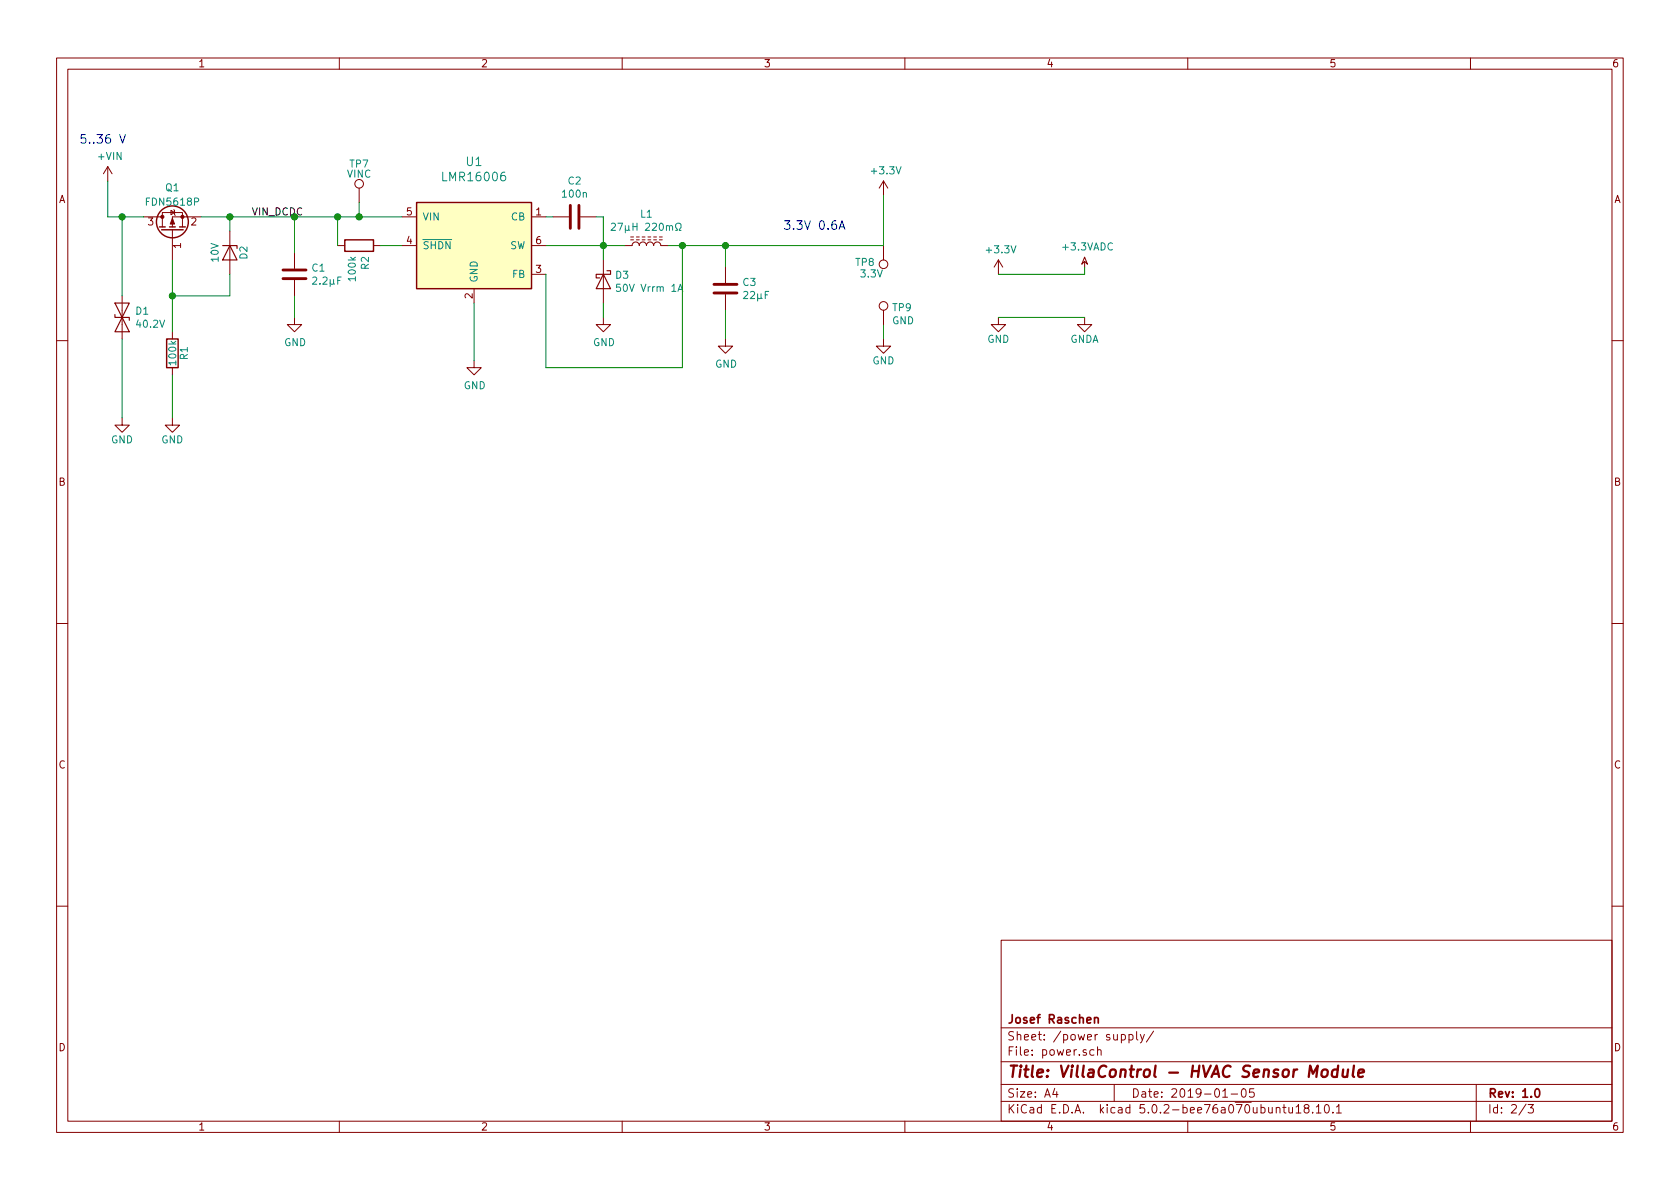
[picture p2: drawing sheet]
EESchema Schematic File Version 4
LIBS:hvac-sensor-module-cache
EELAYER 26 0
EELAYER END
$Descr A4 11693 8268
encoding utf-8
Sheet 2 3
Title "VillaControl - HVAC Sensor Module"
Date "2019-01-05"
Rev "1.0"
Comp "Josef Raschen"
Comment1 ""
Comment2 ""
Comment3 ""
Comment4 ""
$EndDescr
Text Notes 550  1000 0    60   ~ 0
5..36 V
$Comp
L Device:R R1
U 1 1
P 1200 2450
F 0 "R1" V 1280 2450 50  0000 C CNN
F 1 "100k" V 1200 2450 50  0000 C CNN
F 2 "Resistor_SMD:R_0603_1608Metric_Pad1.05x0.95mm_HandSolder" V 1130 2450 30  0001 C CNN
F 3 "" H 1200 2450 30  0000 C CNN
	1    1200 2450
	1    0    0    -1  
$EndComp
$Comp
L Device:D_Zener D2
U 1 1
P 1600 1750
F 0 "D2" H 1600 1850 50  0000 C CNN
F 1 "10V" H 1600 1650 50  0000 C CNN
F 2 "villa-control:D_SOT-23_ANK_Handsolder" H 1600 1750 60  0001 C CNN
F 3 "https://www.onsemi.com/pub/Collateral/BZX84C2V4LT1-D.PDF" H 1600 1750 60  0001 C CNN
F 4 "100mW" H 1600 1750 50  0001 C CNN "Requirements"
F 5 "ON Semiconductor" H 1600 1750 50  0001 C CNN "Manufacturer"
F 6 "BZX84C10LT1G" H 1600 1750 50  0001 C CNN "MPN"
	1    1600 1750
	0    1    1    0   
$EndComp
$Comp
L Device:D_TVS D1
U 1 1
P 850 2200
F 0 "D1" V 804 2288 50  0000 L CNN
F 1 "40.2V" V 895 2288 50  0000 L CNN
F 2 "Diode_SMD:D_SMB_Handsoldering" H 850 2200 50  0001 C CNN
F 3 "https://cdn-reichelt.de/documents/datenblatt/A400/SMBJ_LITTELFUSE_DATASHEET.pdf" H 850 2200 50  0001 C CNN
F 4 "Littelfuse" V 850 2200 50  0001 C CNN "Manufacturer"
F 5 "SMBJ40CA" V 850 2200 50  0001 C CNN "MPN"
F 6 "Re" V 850 2200 50  0001 C CNN "Distributor"
	1    850  2200
	0    1    1    0   
$EndComp
$Comp
L power:GND #PWR014
U 1 1
P 6950 2200
F 0 "#PWR014" H 6950 1950 50  0001 C CNN
F 1 "GND" H 6950 2050 50  0000 C CNN
F 2 "" H 6950 2200 60  0000 C CNN
F 3 "" H 6950 2200 60  0000 C CNN
	1    6950 2200
	1    0    0    -1  
$EndComp
$Comp
L power:GNDA #PWR016
U 1 1
P 7550 2200
F 0 "#PWR016" H 7550 1950 50  0001 C CNN
F 1 "GNDA" H 7550 2050 50  0000 C CNN
F 2 "" H 7550 2200 60  0000 C CNN
F 3 "" H 7550 2200 60  0000 C CNN
	1    7550 2200
	1    0    0    -1  
$EndComp
$Comp
L power:+3.3V #PWR013
U 1 1
P 6950 1900
F 0 "#PWR013" H 6950 1750 50  0001 C CNN
F 1 "+3.3V" H 6965 2073 50  0000 C CNN
F 2 "" H 6950 1900 50  0000 C CNN
F 3 "" H 6950 1900 50  0000 C CNN
	1    6950 1900
	1    0    0    -1  
$EndComp
$Comp
L Device:Q_PMOS_GSD Q1
U 1 1
P 1200 1600
F 0 "Q1" V 1500 1600 50  0000 C CNN
F 1 "FDN5618P" V 1400 1600 50  0000 C CNN
F 2 "villa-control:SuperSOT-3_HandSoldering" V 1150 1850 50  0001 C CIN
F 3 "https://www.rohm.de/datasheet/RSS060P05FRA/rss060p05fra" H 1200 1600 50  0001 L CNN
F 4 "FDN5618P" V 1600 1700 50  0001 C CNN "DPN"
F 5 "Fairchild" V 1200 1600 50  0001 C CNN "Manufacturer"
	1    1200 1600
	0    -1   -1   0   
$EndComp
$Comp
L Device:C C2
U 1 1
P 4000 1500
F 0 "C2" V 3748 1500 50  0000 C CNN
F 1 "100n" V 3839 1500 50  0000 C CNN
F 2 "Capacitor_SMD:C_0603_1608Metric_Pad1.05x0.95mm_HandSolder" H 4038 1350 50  0001 C CNN
F 3 "" H 4000 1500 50  0000 C CNN
F 4 ">10V" V 4000 1500 60  0001 C CNN "Rating"
	1    4000 1500
	0    1    1    0   
$EndComp
$Comp
L Device:D_Schottky D3
U 1 1
P 4200 1950
F 0 "D3" V 4154 2029 50  0000 L CNN
F 1 "50V Vrrm 1A" V 4245 2029 50  0000 L CNN
F 2 "villa-control:D_SOD-123_Handsolder" H 4200 1950 50  0001 C CNN
F 3 "https://www.rohm.com/products/diodes/schottky-barrier-diodes/automotive/rbr1lam60atf-product" H 4200 1950 50  0001 C CNN
F 4 "Vrrm 50V, 1A" V 4200 1950 50  0001 C CNN "Requirements"
F 5 "ROHM" V 4200 1950 50  0001 C CNN "ON Semiconductor"
F 6 "NRVTS260ESFT1G" V 4200 1950 50  0001 C CNN "MPN"
	1    4200 1950
	0    1    1    0   
$EndComp
$Comp
L Device:L_Core_Ferrite L1
U 1 1
P 4500 1700
F 0 "L1" V 4716 1700 50  0000 C CNN
F 1 "27µH 220mΩ" V 4625 1700 50  0000 C CNN
F 2 "villa-control:L_Bourns-SDR0604" H 4500 1700 50  0001 C CNN
F 3 "https://www.bourns.com/data/global/pdfs/SDR0604.pdf" H 4500 1700 50  0001 C CNN
F 4 "SDR0604-270YL" V 4916 1900 50  0001 C CNN "MPN"
F 5 "Bourns" V 5116 2100 50  0001 C CNN "Distributor"
	1    4500 1700
	0    -1   -1   0   
$EndComp
$Comp
L Device:C C3
U 1 1
P 5050 2000
F 0 "C3" H 5165 2046 50  0000 L CNN
F 1 "22µF" H 5165 1955 50  0000 L CNN
F 2 "Capacitor_SMD:C_1206_3216Metric_Pad1.42x1.75mm_HandSolder" H 5088 1850 50  0001 C CNN
F 3 "" H 5050 2000 50  0000 C CNN
F 4 "Reichelt" H 5050 2000 50  0001 C CNN "Distributor"
F 5 "X7R-G1206 22/10" H 5050 2000 50  0001 C CNN "DPN"
F 6 "Murata" H 5050 2000 50  0001 C CNN "Manufacturer"
F 7 "GRM31CR71A226KE15L" H 5050 2000 50  0001 C CNN "MPN"
	1    5050 2000
	1    0    0    -1  
$EndComp
$Comp
L Device:R R2
U 1 1
P 2500 1700
F 0 "R2" H 2570 1746 50  0000 L CNN
F 1 "100k" H 2570 1655 50  0000 L CNN
F 2 "Resistor_SMD:R_0603_1608Metric_Pad1.05x0.95mm_HandSolder" V 2430 1700 50  0001 C CNN
F 3 "" H 2500 1700 50  0000 C CNN
F 4 "RE:SMD-0603 100K" H 2500 1700 50  0001 C CNN "Part"
	1    2500 1700
	0    1    1    0   
$EndComp
$Comp
L Device:C C1
U 1 1
P 2050 1900
F 0 "C1" H 2165 1946 50  0000 L CNN
F 1 "2.2µF" H 2165 1855 50  0000 L CNN
F 2 "Capacitor_SMD:C_1210_3225Metric_Pad1.42x2.65mm_HandSolder" H 2088 1750 50  0001 C CNN
F 3 "" H 2050 1900 50  0000 C CNN
F 4 "50V" H 2050 1900 50  0001 C CNN "Requirements"
F 5 "KEMET" H 2050 1900 50  0001 C CNN "Manufacturer"
F 6 "C1210C225K5RACTU" H 2050 1900 50  0001 C CNN "MPN"
	1    2050 1900
	1    0    0    -1  
$EndComp
$Comp
L power:GND #PWR09
U 1 1
P 4200 2200
F 0 "#PWR09" H 4200 1950 50  0001 C CNN
F 1 "GND" H 4205 2027 50  0000 C CNN
F 2 "" H 4200 2200 50  0000 C CNN
F 3 "" H 4200 2200 50  0000 C CNN
	1    4200 2200
	1    0    0    -1  
$EndComp
$Comp
L power:GND #PWR010
U 1 1
P 5050 2350
F 0 "#PWR010" H 5050 2100 50  0001 C CNN
F 1 "GND" H 5055 2177 50  0000 C CNN
F 2 "" H 5050 2350 50  0000 C CNN
F 3 "" H 5050 2350 50  0000 C CNN
	1    5050 2350
	1    0    0    -1  
$EndComp
$Comp
L power:GND #PWR07
U 1 1
P 3300 2500
F 0 "#PWR07" H 3300 2250 50  0001 C CNN
F 1 "GND" H 3305 2327 50  0000 C CNN
F 2 "" H 3300 2500 50  0000 C CNN
F 3 "" H 3300 2500 50  0000 C CNN
	1    3300 2500
	1    0    0    -1  
$EndComp
$Comp
L power:GND #PWR04
U 1 1
P 2050 2200
F 0 "#PWR04" H 2050 1950 50  0001 C CNN
F 1 "GND" H 2055 2027 50  0000 C CNN
F 2 "" H 2050 2200 50  0000 C CNN
F 3 "" H 2050 2200 50  0000 C CNN
	1    2050 2200
	1    0    0    -1  
$EndComp
$Comp
L power:+3.3V #PWR011
U 1 1
P 6150 1350
F 0 "#PWR011" H 6150 1200 50  0001 C CNN
F 1 "+3.3V" H 6165 1523 50  0000 C CNN
F 2 "" H 6150 1350 50  0000 C CNN
F 3 "" H 6150 1350 50  0000 C CNN
	1    6150 1350
	1    0    0    -1  
$EndComp
Text Notes 5450 1600 0    60   ~ 0
3.3V 0.6A
$Comp
L Connector:Test_Point W1
U 1 1
P 2500 1400
AR Path="/58646824" Ref="W1"  Part="1" 
AR Path="/5BF46C7B/58646824" Ref="W1"  Part="1" 
AR Path="/5C25DDE8/58646824" Ref="TP7"  Part="1" 
F 0 "TP7" H 2500 1670 50  0000 C CNN
F 1 "VINC" H 2500 1600 50  0000 C CNN
F 2 "villa-control:TestPoint_Pad_D0.75mm" H 2700 1400 50  0001 C CNN
F 3 "" H 2700 1400 50  0000 C CNN
	1    2500 1400
	1    0    0    -1  
$EndComp
$Comp
L power:+3.3VADC #PWR015
U 1 1
P 7550 1850
F 0 "#PWR015" H 7700 1800 50  0001 C CNN
F 1 "+3.3VADC" H 7570 1993 50  0000 C CNN
F 2 "" H 7550 1850 50  0000 C CNN
F 3 "" H 7550 1850 50  0000 C CNN
	1    7550 1850
	1    0    0    -1  
$EndComp
$Comp
L villa-control:+VIN #PWR01
U 1 1
P 750 1250
F 0 "#PWR01" H 750 1100 50  0001 C CNN
F 1 "+VIN" H 765 1423 50  0000 C CNN
F 2 "" H 750 1250 60  0000 C CNN
F 3 "" H 750 1250 60  0000 C CNN
	1    750  1250
	1    0    0    -1  
$EndComp
$Comp
L power:GND #PWR03
U 1 1
P 1200 2900
F 0 "#PWR03" H 1200 2650 50  0001 C CNN
F 1 "GND" H 1200 2750 50  0000 C CNN
F 2 "" H 1200 2900 60  0000 C CNN
F 3 "" H 1200 2900 60  0000 C CNN
	1    1200 2900
	1    0    0    -1  
$EndComp
$Comp
L power:GND #PWR02
U 1 1
P 850 2900
F 0 "#PWR02" H 850 2650 50  0001 C CNN
F 1 "GND" H 850 2750 50  0000 C CNN
F 2 "" H 850 2900 60  0000 C CNN
F 3 "" H 850 2900 60  0000 C CNN
	1    850  2900
	1    0    0    -1  
$EndComp
Wire Wire Line
	6950 2200 7550 2200
Wire Wire Line
	6950 1900 7550 1900
Wire Wire Line
	2050 1500 2050 1750
Wire Wire Line
	3300 2500 3300 2100
Wire Wire Line
	5050 2350 5050 2150
Wire Wire Line
	5050 1700 5050 1850
Wire Wire Line
	2050 2050 2050 2200
Wire Wire Line
	4200 2200 4200 2100
Wire Wire Line
	3850 1500 3800 1500
Wire Wire Line
	7550 1900 7550 1850
Wire Wire Line
	1400 1500 1600 1500
Wire Wire Line
	850  2900 850  2350
Connection ~ 850  1500
Wire Wire Line
	850  2050 850  1500
Wire Wire Line
	750  1500 850  1500
Connection ~ 1600 1500
Connection ~ 1200 2050
Wire Wire Line
	1600 2050 1200 2050
Wire Wire Line
	1200 1800 1200 2050
Wire Wire Line
	1600 1900 1600 2050
Wire Wire Line
	1600 1600 1600 1500
Wire Wire Line
	1200 2900 1200 2600
Wire Wire Line
	750  1250 750  1500
$Comp
L power:GND #PWR012
U 1 1
P 6150 2350
F 0 "#PWR012" H 6150 2100 50  0001 C CNN
F 1 "GND" H 6150 2200 50  0000 C CNN
F 2 "" H 6150 2350 60  0000 C CNN
F 3 "" H 6150 2350 60  0000 C CNN
	1    6150 2350
	1    0    0    -1  
$EndComp
Wire Wire Line
	6150 2350 6150 2250
Wire Wire Line
	4200 1700 4200 1800
Wire Wire Line
	850  1500 1000 1500
Wire Wire Line
	1200 2050 1200 2300
Wire Wire Line
	2800 1700 2650 1700
$Comp
L Regulator_Switching:LMR16006YQ3 U1
U 1 1
P 3300 1700
F 0 "U1" H 3300 2287 60  0000 C CNN
F 1 "LMR16006" H 3300 2181 60  0000 C CNN
F 2 "villa-control:TI-DDC_HandSoldering" H 3300 1600 60  0001 C CNN
F 3 "http://www.ti.com/lit/ds/symlink/lmr16006y-q1.pdf" H 3300 1600 60  0001 C CNN
F 4 "LMR16006YQ3DDCRQ1" H 3300 1700 50  0001 C CNN "MPN"
F 5 "Texas Instruments" H 3300 1700 50  0001 C CNN "Manufacturer"
	1    3300 1700
	1    0    0    -1  
$EndComp
Wire Wire Line
	2350 1700 2350 1500
Wire Wire Line
	1600 1500 2050 1500
Wire Wire Line
	2350 1500 2050 1500
Connection ~ 2350 1500
Connection ~ 2050 1500
Wire Wire Line
	3800 1700 4200 1700
Connection ~ 4200 1700
Wire Wire Line
	4200 1700 4350 1700
Wire Wire Line
	4150 1500 4200 1500
Wire Wire Line
	4200 1500 4200 1700
Wire Wire Line
	3800 1900 3800 2550
Wire Wire Line
	3800 2550 4750 2550
Wire Wire Line
	4750 2550 4750 1700
Wire Wire Line
	4750 1700 4650 1700
Wire Wire Line
	5050 1700 4750 1700
Connection ~ 5050 1700
Connection ~ 4750 1700
$Comp
L Connector:Test_Point W3
U 1 1
P 6150 2250
AR Path="/58761A7C" Ref="W3"  Part="1" 
AR Path="/5BF46C7B/58761A7C" Ref="W3"  Part="1" 
AR Path="/5C25DDE8/58761A7C" Ref="TP9"  Part="1" 
F 0 "TP9" H 6208 2370 50  0000 L CNN
F 1 "GND" H 6208 2279 50  0000 L CNN
F 2 "TestPoint:TestPoint_THTPad_1.5x1.5mm_Drill0.7mm" H 6350 2250 50  0001 C CNN
F 3 "" H 6350 2250 50  0000 C CNN
	1    6150 2250
	1    0    0    -1  
$EndComp
$Comp
L Connector:Test_Point W2
U 1 1
P 6150 1700
AR Path="/5876366A" Ref="W2"  Part="1" 
AR Path="/5BF46C7B/5876366A" Ref="W2"  Part="1" 
AR Path="/5C25DDE8/5876366A" Ref="TP8"  Part="1" 
F 0 "TP8" H 6208 1820 50  0000 L CNN
F 1 "3.3V" H 6150 1900 50  0000 L CNN
F 2 "TestPoint:TestPoint_THTPad_D1.5mm_Drill0.7mm" H 6350 1700 50  0001 C CNN
F 3 "" H 6350 1700 50  0000 C CNN
	1    6150 1700
	-1   0    0    1   
$EndComp
Wire Wire Line
	5050 1700 6150 1700
Wire Wire Line
	6150 1700 6150 1350
Wire Wire Line
	2350 1500 2500 1500
Wire Wire Line
	2500 1400 2500 1500
Connection ~ 2500 1500
Wire Wire Line
	2500 1500 2800 1500
Text Label 1750 1500 0    50   ~ 0
VIN_DCDC
$EndSCHEMATC
